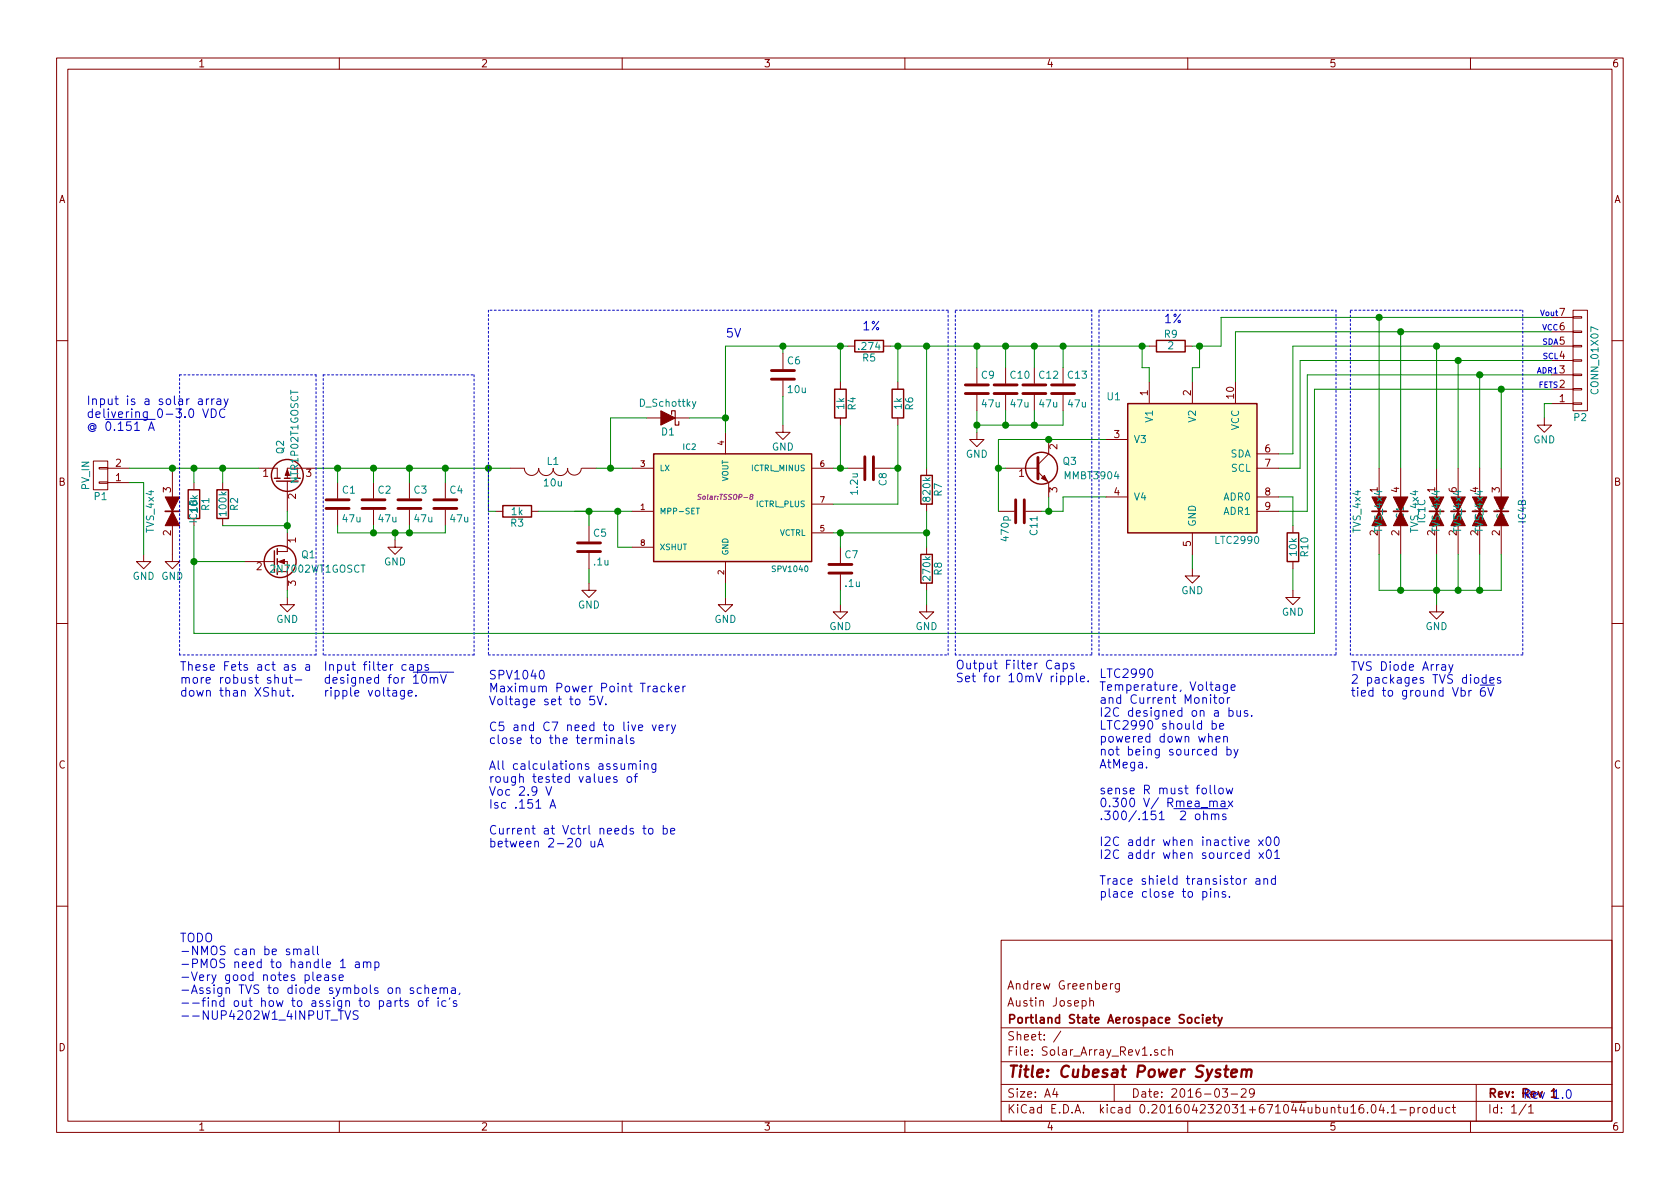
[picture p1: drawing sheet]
EESchema Schematic File Version 2
LIBS:Solar_Array_Rev1-rescue
LIBS:power
LIBS:device
LIBS:transistors
LIBS:conn
LIBS:linear
LIBS:regul
LIBS:74xx
LIBS:cmos4000
LIBS:adc-dac
LIBS:memory
LIBS:xilinx
LIBS:microcontrollers
LIBS:dsp
LIBS:microchip
LIBS:analog_switches
LIBS:motorola
LIBS:texas
LIBS:intel
LIBS:audio
LIBS:interface
LIBS:digital-audio
LIBS:philips
LIBS:display
LIBS:cypress
LIBS:siliconi
LIBS:opto
LIBS:atmel
LIBS:contrib
LIBS:valves
LIBS:Solar_Array
LIBS:Solar_Array_Rev1-cache
EELAYER 25 0
EELAYER END
$Descr A4 11693 8268
encoding utf-8
Sheet 1 1
Title "Cubesat Power System"
Date "2016-03-29"
Rev "Rev 1"
Comp "Portland State Aerospace Society"
Comment1 "Austin Joseph"
Comment2 "Andrew Greenberg"
Comment3 ""
Comment4 ""
$EndDescr
$Comp
L SPV1040-RESCUE-Solar_Array_Rev1 IC2
U 1 1
P 5100 3500
F 0 "IC2" H 4800 3900 40  0000 C CNN
F 1 "SPV1040" H 5500 3050 40  0000 C CNN
F 2 "Solar:TSSOP-8" H 5050 3550 35  0000 C CIN
F 3 "" H 5000 3650 60  0000 C CNN
	1    5100 3500
	1    0    0    -1  
$EndComp
$Comp
L C C1
U 1 1
P 2350 3500
F 0 "C1" H 2375 3600 50  0000 L CNN
F 1 "47u" H 2375 3400 50  0000 L CNN
F 2 "Capacitors_SMD:C_0805" H 2388 3350 50  0001 C CNN
F 3 "" H 2350 3500 50  0000 C CNN
	1    2350 3500
	1    0    0    -1  
$EndComp
$Comp
L INDUCTOR L1
U 1 1
P 3850 3250
F 0 "L1" V 3800 3250 50  0000 C CNN
F 1 "10u" V 3950 3250 50  0000 C CNN
F 2 "Inductors:Inductor_1212" H 3850 3250 50  0001 C CNN
F 3 "" H 3850 3250 50  0000 C CNN
	1    3850 3250
	0    1    1    0   
$EndComp
$Comp
L R R3
U 1 1
P 3600 3550
F 0 "R3" V 3680 3550 50  0000 C CNN
F 1 "1k" V 3600 3550 50  0000 C CNN
F 2 "Resistors_SMD:R_0603" V 3530 3550 50  0001 C CNN
F 3 "" H 3600 3550 50  0000 C CNN
	1    3600 3550
	0    1    1    0   
$EndComp
$Comp
L D_Schottky D1
U 1 1
P 4650 2900
F 0 "D1" H 4650 3000 50  0000 C CNN
F 1 "D_Schottky" H 4650 2800 50  0000 C CNN
F 2 "Diodes_SMD:SOD-323" H 4650 2900 50  0001 C CNN
F 3 "" H 4650 2900 50  0000 C CNN
	1    4650 2900
	-1   0    0    1   
$EndComp
$Comp
L GND #PWR01
U 1 1
P 2750 3750
F 0 "#PWR01" H 2750 3500 50  0001 C CNN
F 1 "GND" H 2750 3600 50  0000 C CNN
F 2 "" H 2750 3750 50  0000 C CNN
F 3 "" H 2750 3750 50  0000 C CNN
	1    2750 3750
	1    0    0    -1  
$EndComp
$Comp
L GND #PWR02
U 1 1
P 5050 4150
F 0 "#PWR02" H 5050 3900 50  0001 C CNN
F 1 "GND" H 5050 4000 50  0000 C CNN
F 2 "" H 5050 4150 50  0000 C CNN
F 3 "" H 5050 4150 50  0000 C CNN
	1    5050 4150
	1    0    0    -1  
$EndComp
$Comp
L C C5
U 1 1
P 4100 3800
F 0 "C5" H 4125 3900 50  0000 L CNN
F 1 ".1u" H 4125 3700 50  0000 L CNN
F 2 "Capacitors_SMD:C_0603" H 4138 3650 50  0001 C CNN
F 3 "" H 4100 3800 50  0000 C CNN
	1    4100 3800
	1    0    0    -1  
$EndComp
$Comp
L GND #PWR03
U 1 1
P 4100 4050
F 0 "#PWR03" H 4100 3800 50  0001 C CNN
F 1 "GND" H 4100 3900 50  0000 C CNN
F 2 "" H 4100 4050 50  0000 C CNN
F 3 "" H 4100 4050 50  0000 C CNN
	1    4100 4050
	1    0    0    -1  
$EndComp
$Comp
L C C8
U 1 1
P 6050 3250
F 0 "C8" H 6075 3350 50  0000 L CNN
F 1 "1.2u" H 6075 3150 50  0000 L CNN
F 2 "Capacitors_SMD:C_0805" H 6088 3100 50  0001 C CNN
F 3 "" H 6050 3250 50  0000 C CNN
	1    6050 3250
	0    1    1    0   
$EndComp
$Comp
L R R6
U 1 1
P 6250 2800
F 0 "R6" V 6330 2800 50  0000 C CNN
F 1 "1k" V 6250 2800 50  0000 C CNN
F 2 "Resistors_SMD:R_0603" V 6180 2800 50  0001 C CNN
F 3 "" H 6250 2800 50  0000 C CNN
	1    6250 2800
	1    0    0    -1  
$EndComp
$Comp
L R R4
U 1 1
P 5850 2800
F 0 "R4" V 5930 2800 50  0000 C CNN
F 1 "1k" V 5850 2800 50  0000 C CNN
F 2 "Resistors_SMD:R_0603" V 5780 2800 50  0001 C CNN
F 3 "" H 5850 2800 50  0000 C CNN
	1    5850 2800
	1    0    0    -1  
$EndComp
$Comp
L R R5
U 1 1
P 6050 2400
F 0 "R5" V 6130 2400 50  0000 C CNN
F 1 ".274" V 6050 2400 50  0000 C CNN
F 2 "Resistors_SMD:R_0603" V 5980 2400 50  0001 C CNN
F 3 "" H 6050 2400 50  0000 C CNN
	1    6050 2400
	0    1    1    0   
$EndComp
$Comp
L GND #PWR04
U 1 1
P 5450 2950
F 0 "#PWR04" H 5450 2700 50  0001 C CNN
F 1 "GND" H 5450 2800 50  0000 C CNN
F 2 "" H 5450 2950 50  0000 C CNN
F 3 "" H 5450 2950 50  0000 C CNN
	1    5450 2950
	1    0    0    -1  
$EndComp
$Comp
L R R7
U 1 1
P 6450 3400
F 0 "R7" V 6530 3400 50  0000 C CNN
F 1 "820k" V 6450 3400 50  0000 C CNN
F 2 "Resistors_SMD:R_0603" V 6380 3400 50  0001 C CNN
F 3 "" H 6450 3400 50  0000 C CNN
	1    6450 3400
	1    0    0    -1  
$EndComp
$Comp
L R R8
U 1 1
P 6450 3950
F 0 "R8" V 6530 3950 50  0000 C CNN
F 1 "270k" V 6450 3950 50  0000 C CNN
F 2 "Resistors_SMD:R_0603" V 6380 3950 50  0001 C CNN
F 3 "" H 6450 3950 50  0000 C CNN
	1    6450 3950
	1    0    0    -1  
$EndComp
$Comp
L GND #PWR05
U 1 1
P 6450 4200
F 0 "#PWR05" H 6450 3950 50  0001 C CNN
F 1 "GND" H 6450 4050 50  0000 C CNN
F 2 "" H 6450 4200 50  0000 C CNN
F 3 "" H 6450 4200 50  0000 C CNN
	1    6450 4200
	1    0    0    -1  
$EndComp
$Comp
L C C9
U 1 1
P 6800 2700
F 0 "C9" H 6825 2800 50  0000 L CNN
F 1 "47u" H 6825 2600 50  0000 L CNN
F 2 "Capacitors_SMD:C_0805" H 6838 2550 50  0001 C CNN
F 3 "" H 6800 2700 50  0000 C CNN
	1    6800 2700
	1    0    0    -1  
$EndComp
$Comp
L GND #PWR06
U 1 1
P 6800 3000
F 0 "#PWR06" H 6800 2750 50  0001 C CNN
F 1 "GND" H 6800 2850 50  0000 C CNN
F 2 "" H 6800 3000 50  0000 C CNN
F 3 "" H 6800 3000 50  0000 C CNN
	1    6800 3000
	1    0    0    -1  
$EndComp
$Comp
L CONN_01X02 P1
U 1 1
P 700 3300
F 0 "P1" H 700 3450 50  0000 C CNN
F 1 "PV_IN" V 800 3300 50  0000 C CNN
F 2 "Pin_Headers:Pin_Header_Straight_1x02" H 700 3300 50  0001 C CNN
F 3 "" H 700 3300 50  0000 C CNN
	1    700  3300
	-1   0    0    1   
$EndComp
$Comp
L GND #PWR07
U 1 1
P 1000 3850
F 0 "#PWR07" H 1000 3600 50  0001 C CNN
F 1 "GND" H 1000 3700 50  0000 C CNN
F 2 "" H 1000 3850 50  0000 C CNN
F 3 "" H 1000 3850 50  0000 C CNN
	1    1000 3850
	1    0    0    -1  
$EndComp
$Comp
L Q_NPN_BCE Q3
U 1 1
P 7200 3250
F 0 "Q3" H 7500 3300 50  0000 R CNN
F 1 "MMBT3904" H 7800 3200 50  0000 R CNN
F 2 "TO_SOT_Packages_SMD:SOT-23" H 7400 3350 50  0001 C CNN
F 3 "" H 7200 3250 50  0000 C CNN
	1    7200 3250
	1    0    0    -1  
$EndComp
$Comp
L C C11
U 1 1
P 7100 3550
F 0 "C11" H 7125 3650 50  0000 L CNN
F 1 "470p" H 7125 3450 50  0000 L CNN
F 2 "Capacitors_SMD:C_0805" H 7138 3400 50  0001 C CNN
F 3 "" H 7100 3550 50  0000 C CNN
	1    7100 3550
	0    1    1    0   
$EndComp
$Comp
L R R9
U 1 1
P 8150 2400
F 0 "R9" V 8230 2400 50  0000 C CNN
F 1 "2" V 8150 2400 50  0000 C CNN
F 2 "Resistors_SMD:R_0603" V 8080 2400 50  0001 C CNN
F 3 "" H 8150 2400 50  0000 C CNN
	1    8150 2400
	0    1    -1   0   
$EndComp
$Comp
L GND #PWR08
U 1 1
P 8300 3950
F 0 "#PWR08" H 8300 3700 50  0001 C CNN
F 1 "GND" H 8300 3800 50  0000 C CNN
F 2 "" H 8300 3950 50  0000 C CNN
F 3 "" H 8300 3950 50  0000 C CNN
	1    8300 3950
	1    0    0    -1  
$EndComp
$Comp
L GND #PWR09
U 1 1
P 9000 4100
F 0 "#PWR09" H 9000 3850 50  0001 C CNN
F 1 "GND" H 9000 3950 50  0000 C CNN
F 2 "" H 9000 4100 50  0000 C CNN
F 3 "" H 9000 4100 50  0000 C CNN
	1    9000 4100
	1    0    0    -1  
$EndComp
$Comp
L CONN_01X07 P2
U 1 1
P 11000 2500
F 0 "P2" H 11000 2900 50  0000 C CNN
F 1 "CONN_01X07" V 11100 2500 50  0000 C CNN
F 2 "Pin_Headers:Pin_Header_Straight_1x07" H 11000 2500 50  0001 C CNN
F 3 "" H 11000 2500 50  0000 C CNN
	1    11000 2500
	1    0    0    1   
$EndComp
$Comp
L GND #PWR010
U 1 1
P 10750 2900
F 0 "#PWR010" H 10750 2650 50  0001 C CNN
F 1 "GND" H 10750 2750 50  0000 C CNN
F 2 "" H 10750 2900 50  0000 C CNN
F 3 "" H 10750 2900 50  0000 C CNN
	1    10750 2900
	1    0    0    -1  
$EndComp
$Comp
L C C7
U 1 1
P 5850 3950
F 0 "C7" H 5875 4050 50  0000 L CNN
F 1 ".1u" H 5875 3850 50  0000 L CNN
F 2 "Capacitors_SMD:C_0603" H 5888 3800 50  0001 C CNN
F 3 "" H 5850 3950 50  0000 C CNN
	1    5850 3950
	1    0    0    -1  
$EndComp
$Comp
L GND #PWR011
U 1 1
P 5850 4200
F 0 "#PWR011" H 5850 3950 50  0001 C CNN
F 1 "GND" H 5850 4050 50  0000 C CNN
F 2 "" H 5850 4200 50  0000 C CNN
F 3 "" H 5850 4200 50  0000 C CNN
	1    5850 4200
	1    0    0    -1  
$EndComp
$Comp
L R R10
U 1 1
P 9000 3800
F 0 "R10" V 9080 3800 50  0000 C CNN
F 1 "10k" V 9000 3800 50  0000 C CNN
F 2 "Resistors_SMD:R_0603" V 8930 3800 50  0001 C CNN
F 3 "" H 9000 3800 50  0000 C CNN
	1    9000 3800
	1    0    0    -1  
$EndComp
$Comp
L GND #PWR012
U 1 1
P 1200 3850
F 0 "#PWR012" H 1200 3600 50  0001 C CNN
F 1 "GND" H 1200 3700 50  0000 C CNN
F 2 "" H 1200 3850 50  0000 C CNN
F 3 "" H 1200 3850 50  0000 C CNN
	1    1200 3850
	1    0    0    -1  
$EndComp
Text Notes 6000 2300 0    60   ~ 0
1%
Text Notes 8100 2250 0    60   ~ 0
1%\n
Text Notes 5050 2350 0    60   ~ 0
5V
Text Notes 600  3000 0    60   ~ 0
Input is a solar array \ndelivering 0-3.0 VDC\n@ ~0.151 A
Text Notes 10850 2200 2    39   ~ 0
Vout
Text Notes 10850 2300 2    39   ~ 0
VCC
Text Notes 10850 2400 2    39   ~ 0
SDA
Text Notes 10850 2600 2    39   ~ 0
ADR1
Text Notes 10600 7650 0    60   ~ 0
Rev 1.0
Text Notes 10850 2500 2    39   ~ 0
SCL
Text Notes 1250 7100 0    60   ~ 0
TODO\n-NMOS can be small\n-PMOS need to handle 1 amp\n-Very good notes please\n-Assign TVS to diode symbols on schema, \n--find out how to assign to parts of ic's\n--NUP4202W1_4INPUT_TVS\n
$Comp
L R R2
U 1 1
P 1550 3500
F 0 "R2" V 1630 3500 50  0000 C CNN
F 1 "100k" V 1550 3500 50  0000 C CNN
F 2 "Resistors_SMD:R_0603" V 1480 3500 50  0001 C CNN
F 3 "" H 1550 3500 50  0000 C CNN
	1    1550 3500
	1    0    0    -1  
$EndComp
$Comp
L R R1
U 1 1
P 1350 3500
F 0 "R1" V 1430 3500 50  0000 C CNN
F 1 "10k" V 1350 3500 50  0000 C CNN
F 2 "Resistors_SMD:R_0603" V 1280 3500 50  0001 C CNN
F 3 "" H 1350 3500 50  0000 C CNN
	1    1350 3500
	1    0    0    -1  
$EndComp
$Comp
L Q_NMOS_DGS Q1
U 1 1
P 1900 3900
F 0 "Q1" H 2200 3950 50  0000 R CNN
F 1 "2N7002WT1GOSCT" H 2550 3850 50  0000 R CNN
F 2 "TO_SOT_Packages_SMD:SC-70" H 2100 4000 50  0001 C CNN
F 3 "" H 1900 3900 50  0000 C CNN
	1    1900 3900
	1    0    0    -1  
$EndComp
$Comp
L Q_PMOS_DGS Q2
U 1 1
P 2000 3350
F 0 "Q2" H 2300 3400 50  0000 R CNN
F 1 "NTR1P02T1GOSCT" H 2650 3300 50  0000 R CNN
F 2 "TO_SOT_Packages_SMD:SOT-23" H 2200 3450 50  0001 C CNN
F 3 "" H 2000 3350 50  0000 C CNN
	1    2000 3350
	0    -1   -1   0   
$EndComp
$Comp
L GND #PWR013
U 1 1
P 2000 4150
F 0 "#PWR013" H 2000 3900 50  0001 C CNN
F 1 "GND" H 2000 4000 50  0000 C CNN
F 2 "" H 2000 4150 50  0000 C CNN
F 3 "" H 2000 4150 50  0000 C CNN
	1    2000 4150
	1    0    0    -1  
$EndComp
Text Notes 10850 2700 2    39   ~ 0
FETS
$Comp
L GND #PWR014
U 1 1
P 10000 4200
F 0 "#PWR014" H 10000 3950 50  0001 C CNN
F 1 "GND" H 10000 4050 50  0000 C CNN
F 2 "" H 10000 4200 50  0000 C CNN
F 3 "" H 10000 4200 50  0000 C CNN
	1    10000 4200
	1    0    0    -1  
$EndComp
$Comp
L TVS_4x4 IC1
U 2 1
P 1200 3550
F 0 "IC1" H 1200 3700 50  0000 C CNN
F 1 "TVS_4x4" H 1200 3400 50  0000 C CNN
F 2 "TO_SOT_Packages_SMD:SC-70-6" H 1200 3550 50  0001 C CNN
F 3 "" H 1200 3550 50  0000 C CNN
	2    1200 3550
	0    1    1    0   
$EndComp
$Comp
L TVS_4x4 IC1
U 1 1
P 9600 3550
F 0 "IC1" H 9600 3700 50  0000 C CNN
F 1 "TVS_4x4" H 9600 3400 50  0000 C CNN
F 2 "TO_SOT_Packages_SMD:SC-70-6" H 9600 3550 50  0001 C CNN
F 3 "" H 9600 3550 50  0000 C CNN
	1    9600 3550
	0    1    1    0   
$EndComp
$Comp
L TVS_4x4 IC1
U 3 1
P 9750 3550
F 0 "IC1" H 9750 3700 50  0000 C CNN
F 1 "TVS_4x4" H 9750 3400 50  0000 C CNN
F 2 "TO_SOT_Packages_SMD:SC-70-6" H 9750 3550 50  0001 C CNN
F 3 "" H 9750 3550 50  0000 C CNN
	3    9750 3550
	0    1    1    0   
$EndComp
$Comp
L TVS_4x4 IC4
U 1 1
P 10000 3550
F 0 "IC4" H 10000 3700 50  0000 C CNN
F 1 "TVS_4x4" H 10000 3400 50  0000 C CNN
F 2 "TO_SOT_Packages_SMD:SC-70-6" H 10000 3550 50  0001 C CNN
F 3 "" H 10000 3550 50  0000 C CNN
	1    10000 3550
	0    1    1    0   
$EndComp
$Comp
L TVS_4x4 IC4
U 4 1
P 10150 3550
F 0 "IC4" H 10150 3700 50  0000 C CNN
F 1 "TVS_4x4" H 10150 3400 50  0000 C CNN
F 2 "TO_SOT_Packages_SMD:SC-70-6" H 10150 3550 50  0001 C CNN
F 3 "" H 10150 3550 50  0000 C CNN
	4    10150 3550
	0    1    1    0   
$EndComp
$Comp
L TVS_4x4 IC4
U 3 1
P 10300 3550
F 0 "IC4" H 10300 3700 50  0000 C CNN
F 1 "TVS_4x4" H 10300 3400 50  0000 C CNN
F 2 "TO_SOT_Packages_SMD:SC-70-6" H 10300 3550 50  0001 C CNN
F 3 "" H 10300 3550 50  0000 C CNN
	3    10300 3550
	0    1    1    0   
$EndComp
$Comp
L TVS_4x4 IC4
U 2 1
P 10450 3550
F 0 "IC4" H 10450 3700 50  0000 C CNN
F 1 "TVS_4x4" H 10450 3400 50  0000 C CNN
F 2 "TO_SOT_Packages_SMD:SC-70-6" H 10450 3550 50  0001 C CNN
F 3 "" H 10450 3550 50  0000 C CNN
	2    10450 3550
	0    1    1    0   
$EndComp
$Comp
L C C2
U 1 1
P 2600 3500
F 0 "C2" H 2625 3600 50  0000 L CNN
F 1 "47u" H 2625 3400 50  0000 L CNN
F 2 "Capacitors_SMD:C_0805" H 2638 3350 50  0001 C CNN
F 3 "" H 2600 3500 50  0000 C CNN
	1    2600 3500
	1    0    0    -1  
$EndComp
$Comp
L C C3
U 1 1
P 2850 3500
F 0 "C3" H 2875 3600 50  0000 L CNN
F 1 "47u" H 2875 3400 50  0000 L CNN
F 2 "Capacitors_SMD:C_0805" H 2888 3350 50  0001 C CNN
F 3 "" H 2850 3500 50  0000 C CNN
	1    2850 3500
	1    0    0    -1  
$EndComp
$Comp
L C C4
U 1 1
P 3100 3500
F 0 "C4" H 3125 3600 50  0000 L CNN
F 1 "47u" H 3125 3400 50  0000 L CNN
F 2 "Capacitors_SMD:C_0805" H 3138 3350 50  0001 C CNN
F 3 "" H 3100 3500 50  0000 C CNN
	1    3100 3500
	1    0    0    -1  
$EndComp
$Comp
L C C10
U 1 1
P 7000 2700
F 0 "C10" H 7025 2800 50  0000 L CNN
F 1 "47u" H 7025 2600 50  0000 L CNN
F 2 "Capacitors_SMD:C_0805" H 7038 2550 50  0001 C CNN
F 3 "" H 7000 2700 50  0000 C CNN
	1    7000 2700
	1    0    0    -1  
$EndComp
$Comp
L C C12
U 1 1
P 7200 2700
F 0 "C12" H 7225 2800 50  0000 L CNN
F 1 "47u" H 7225 2600 50  0000 L CNN
F 2 "Capacitors_SMD:C_0805" H 7238 2550 50  0001 C CNN
F 3 "" H 7200 2700 50  0000 C CNN
	1    7200 2700
	1    0    0    -1  
$EndComp
$Comp
L C C13
U 1 1
P 7400 2700
F 0 "C13" H 7425 2800 50  0000 L CNN
F 1 "47u" H 7425 2600 50  0000 L CNN
F 2 "Capacitors_SMD:C_0805" H 7438 2550 50  0001 C CNN
F 3 "" H 7400 2700 50  0000 C CNN
	1    7400 2700
	1    0    0    -1  
$EndComp
Text Notes 1250 4850 0    60   ~ 0
These Fets act as a\nmore robust shut-\ndown than XShut.
Text Notes 2250 4850 0    60   ~ 0
Input filter caps\ndesigned for ~10mV \nripple voltage.
Text Notes 3400 4850 0    60   ~ 0
SPV1040\nMaximum Power Point Tracker\nVoltage set to 5V. 
Text Notes 6650 4750 0    60   ~ 0
Output Filter Caps\nSet for 10mV ripple.
Text Notes 7650 5900 0    60   ~ 0
LTC2990\nTemperature, Voltage\nand Current Monitor\nI2C designed on a bus.\nLTC2990 should be\npowered down when\nnot being sourced by\nAtMega.\n\nsense R must follow\n0.300 V/ Rmea_max\n.300/.151 ~ 2 ohms\n\nI2C addr when inactive x00\nI2C addr when sourced x01
Text Notes 9400 4850 0    60   ~ 0
TVS Diode Array\n2 packages TVS diodes \ntied to ground Vbr ~6V
$Comp
L C C6
U 1 1
P 5450 2600
F 0 "C6" H 5475 2700 50  0000 L CNN
F 1 "10u" H 5475 2500 50  0000 L CNN
F 2 "Capacitors_SMD:C_0805" H 5488 2450 50  0001 C CNN
F 3 "" H 5450 2600 50  0000 C CNN
	1    5450 2600
	1    0    0    -1  
$EndComp
Wire Wire Line
	2600 3350 2600 3250
Wire Wire Line
	4150 3250 4400 3250
Wire Wire Line
	4250 3250 4250 2900
Wire Wire Line
	4250 2900 4500 2900
Connection ~ 4250 3250
Wire Wire Line
	4800 2900 5050 2900
Wire Wire Line
	5050 2400 5050 3000
Connection ~ 5050 2900
Connection ~ 2850 3250
Wire Wire Line
	4000 3550 4400 3550
Wire Wire Line
	5050 4150 5050 4050
Wire Wire Line
	4100 3650 4100 3550
Connection ~ 4100 3550
Wire Wire Line
	4100 3950 4100 4050
Wire Wire Line
	5800 3250 5900 3250
Wire Wire Line
	5800 3500 6250 3500
Wire Wire Line
	5850 3250 5850 2950
Connection ~ 5850 3250
Wire Wire Line
	5050 2400 5900 2400
Connection ~ 5850 2400
Wire Wire Line
	6450 2400 6450 3250
Connection ~ 6450 2400
Wire Wire Line
	6450 3700 5800 3700
Connection ~ 6450 3700
Wire Wire Line
	5450 2750 5450 2950
Wire Wire Line
	6800 2850 6800 3000
Connection ~ 2600 3250
Connection ~ 7300 3050
Wire Wire Line
	7000 3250 6950 3250
Wire Wire Line
	6950 3050 6950 3550
Wire Wire Line
	7250 3550 7400 3550
Wire Wire Line
	7300 3550 7300 3450
Wire Wire Line
	7400 3550 7400 3450
Wire Wire Line
	7400 3450 7700 3450
Connection ~ 7300 3550
Wire Wire Line
	6950 3050 7700 3050
Connection ~ 6950 3250
Connection ~ 6800 2400
Wire Wire Line
	8600 2300 8600 2650
Wire Wire Line
	9000 3150 8900 3150
Wire Wire Line
	9000 2400 9000 3150
Wire Wire Line
	9050 3250 8900 3250
Wire Wire Line
	9050 2500 9050 3250
Wire Wire Line
	8300 3950 8300 3850
Wire Wire Line
	8900 3550 9100 3550
Wire Wire Line
	9100 3550 9100 2600
Wire Wire Line
	9100 2600 10800 2600
Wire Wire Line
	8900 3450 9000 3450
Wire Wire Line
	8600 2300 10800 2300
Wire Wire Line
	9000 2400 10800 2400
Wire Wire Line
	9150 2700 10800 2700
Wire Wire Line
	5850 4200 5850 4100
Wire Wire Line
	5850 3800 5850 3700
Connection ~ 5850 3700
Wire Wire Line
	9000 3450 9000 3650
Wire Wire Line
	9000 3950 9000 4100
Wire Wire Line
	6450 3550 6450 3800
Wire Wire Line
	6450 4100 6450 4200
Wire Wire Line
	9050 2500 10800 2500
Wire Wire Line
	10750 2800 10750 2900
Wire Wire Line
	10800 2800 10750 2800
Wire Wire Line
	9150 4400 9150 2700
Wire Wire Line
	10450 2700 10450 3250
Connection ~ 10450 2700
Wire Wire Line
	1550 3650 2000 3650
Wire Wire Line
	2000 3550 2000 3700
Connection ~ 2000 3650
Wire Wire Line
	900  3250 1800 3250
Wire Wire Line
	1550 3350 1550 3250
Connection ~ 1550 3250
Wire Wire Line
	1350 3350 1350 3250
Connection ~ 1350 3250
Wire Wire Line
	1700 3900 1350 3900
Wire Wire Line
	1350 3650 1350 4400
Wire Wire Line
	2000 4100 2000 4150
Wire Wire Line
	1350 4400 9150 4400
Connection ~ 1350 3900
Wire Wire Line
	2200 3250 3550 3250
Connection ~ 1200 3250
Wire Wire Line
	4400 3800 4300 3800
Wire Wire Line
	4300 3800 4300 3550
Connection ~ 4300 3550
Wire Wire Line
	10000 3250 10000 2400
Connection ~ 10000 2400
Connection ~ 10150 2500
Wire Wire Line
	10300 3250 10300 2600
Connection ~ 10300 2600
Wire Wire Line
	9750 3250 9750 2300
Connection ~ 9750 2300
Wire Wire Line
	9600 3850 9600 4100
Wire Wire Line
	9600 4100 10450 4100
Wire Wire Line
	10450 4100 10450 3850
Wire Wire Line
	10300 3850 10300 4100
Connection ~ 10300 4100
Connection ~ 10150 4100
Wire Wire Line
	10000 3850 10000 4200
Connection ~ 10000 4100
Wire Wire Line
	9750 3850 9750 4100
Connection ~ 9750 4100
Wire Wire Line
	10150 3250 10150 2500
Wire Wire Line
	10150 3850 10150 4100
Wire Wire Line
	2350 3350 2350 3250
Connection ~ 2350 3250
Wire Wire Line
	2850 3250 2850 3350
Wire Wire Line
	3100 3250 3100 3350
Connection ~ 3100 3250
Wire Wire Line
	3400 3550 3400 3250
Connection ~ 3400 3250
Wire Wire Line
	2350 3650 2350 3700
Wire Wire Line
	2350 3700 3100 3700
Wire Wire Line
	3100 3700 3100 3650
Wire Wire Line
	2850 3650 2850 3700
Connection ~ 2850 3700
Wire Wire Line
	2600 3650 2600 3700
Connection ~ 2600 3700
Connection ~ 7000 2400
Connection ~ 7200 2400
Connection ~ 7400 2400
Wire Wire Line
	7400 2850 7400 2950
Wire Wire Line
	7400 2950 6800 2950
Connection ~ 6800 2950
Wire Wire Line
	7000 2850 7000 2950
Connection ~ 7000 2950
Wire Wire Line
	7200 2850 7200 2950
Connection ~ 7200 2950
Wire Wire Line
	6800 2550 6800 2400
Wire Wire Line
	7000 2550 7000 2400
Wire Wire Line
	7200 2550 7200 2400
Wire Wire Line
	7400 2550 7400 2400
Wire Wire Line
	9600 3250 9600 2200
Connection ~ 9600 2200
Wire Notes Line
	1250 2600 2200 2600
Wire Notes Line
	2200 2600 2200 4550
Wire Notes Line
	2200 4550 1250 4550
Wire Notes Line
	2250 4550 2250 2600
Wire Notes Line
	2250 2600 3300 2600
Wire Notes Line
	3300 2600 3300 4550
Wire Notes Line
	3300 4550 2250 4550
Wire Notes Line
	3400 4550 6600 4550
Wire Notes Line
	6600 4550 6600 2150
Wire Notes Line
	6600 2150 3400 2150
Wire Notes Line
	3400 2150 3400 4550
Wire Notes Line
	7650 4550 7650 2150
Wire Notes Line
	7650 2150 9300 2150
Wire Notes Line
	9300 2150 9300 4550
Wire Notes Line
	9300 4550 7650 4550
Wire Notes Line
	9400 4550 9400 2150
Wire Notes Line
	9400 2150 10600 2150
Wire Notes Line
	10600 2150 10600 4550
Wire Notes Line
	10600 4550 9400 4550
Wire Notes Line
	6650 2150 7600 2150
Wire Notes Line
	7600 2150 7600 4550
Wire Notes Line
	7600 4550 6650 4550
Wire Notes Line
	6650 4550 6650 2150
Wire Notes Line
	1250 4550 1250 2600
Wire Wire Line
	3400 3550 3450 3550
Wire Wire Line
	4100 3550 3750 3550
Wire Wire Line
	900  3350 1000 3350
Wire Wire Line
	1000 3350 1000 3850
Wire Wire Line
	2750 3750 2750 3700
Connection ~ 2750 3700
Wire Wire Line
	5450 2450 5450 2400
Connection ~ 5450 2400
Wire Wire Line
	8500 2400 8500 2200
Wire Wire Line
	8500 2200 10800 2200
Wire Wire Line
	8500 2400 8300 2400
Wire Wire Line
	6200 2400 8000 2400
Wire Wire Line
	8000 2650 8000 2550
Wire Wire Line
	8000 2550 7950 2550
Wire Wire Line
	7950 2550 7950 2400
Connection ~ 7950 2400
Wire Wire Line
	8300 2650 8300 2550
Wire Wire Line
	8300 2550 8350 2550
Wire Wire Line
	8350 2550 8350 2400
Connection ~ 8350 2400
Wire Wire Line
	6250 3500 6250 2950
Wire Wire Line
	6200 3250 6250 3250
Connection ~ 6250 3250
Wire Wire Line
	6250 2650 6250 2400
Connection ~ 6250 2400
Wire Wire Line
	5850 2650 5850 2400
$Comp
L LTC2990.2 U1
U 1 1
P 8300 3250
F 0 "U1" H 7700 3750 50  0000 L CNN
F 1 "LTC2990" H 8450 2750 50  0000 L CNN
F 2 "Solar:MSOP-10" H 7600 3650 50  0001 C CNN
F 3 "" H 7700 3750 50  0000 C CNN
	1    8300 3250
	1    0    0    -1  
$EndComp
$EndSCHEMATC
